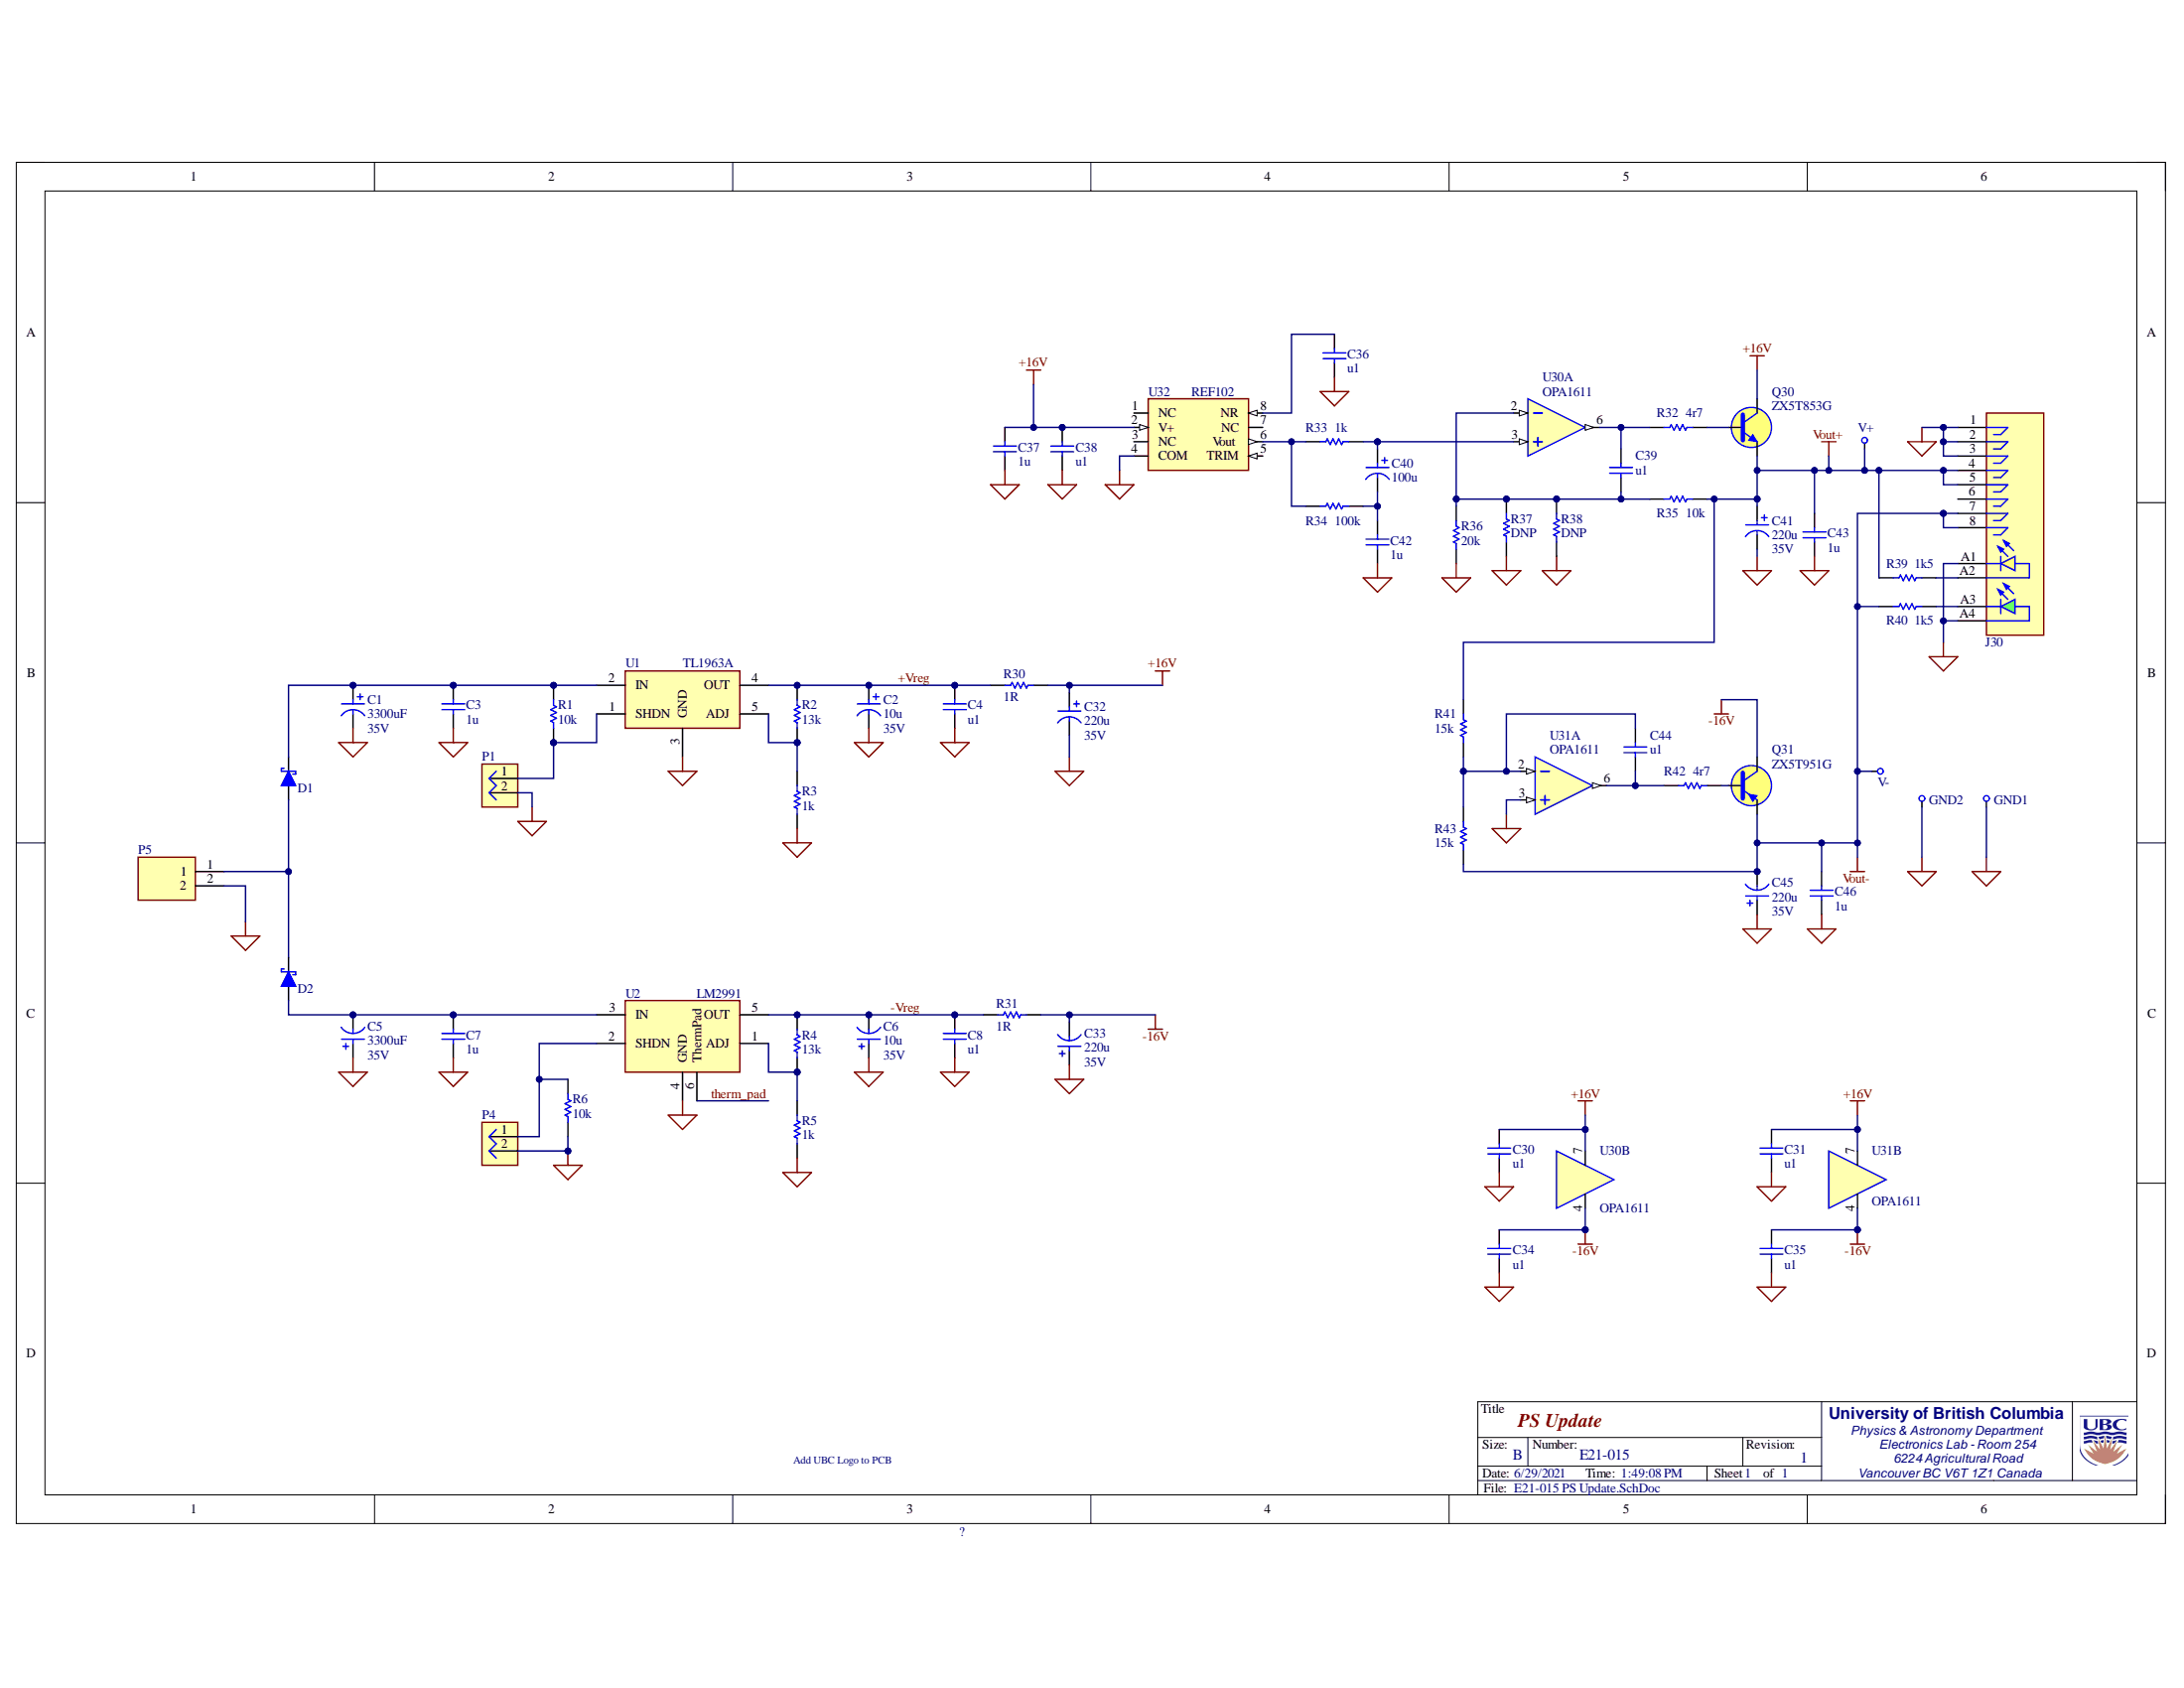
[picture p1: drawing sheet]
# Altium schematic sheet E21-015 PS Update.SchDoc: PS Update
size B; DrawnBy: R. Lam, D. Muhlert, V. Soutyrine; Engineer: P. Trochtchanovitch; Organization: University of British Columbia; Address1: Physics & Astronomy Department; Address2: Electronics Lab - Room 254; Address3: 6224 Agricultural Road; Address4: Vancouver BC V6T 1Z1 Canada; DocumentNumber: E21-015; Revision: 1; SheetNumber: 1; SheetTotal: 1

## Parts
?  (no value)
C1  value 3300uF  Voltage: 35V  [C-RAD7.5mm-18mm]  (hidden comment: Cap Elec 3300u 35V LESR)
C2  value 10u  Voltage: 35V  [CC7343]  (hidden comment: Cap Tant 10uF 35V D-Size)
C3  value 1u  [C2012-0805]  (hidden comment: Cap Misc)
C4  value u1  [C2012-0805]  (hidden comment: Cap Misc)
C5  value 3300uF  Voltage: 35V  [C-RAD7.5mm-18mm]  (hidden comment: Cap Elec 3300u 35V LESR)
C6  value 10u  Voltage: 35V  [CC7343]  (hidden comment: Cap Tant 10uF 35V D-Size)
C7  value 1u  [C2012-0805]  (hidden comment: Cap Misc)
C8  value u1  [C2012-0805]  (hidden comment: Cap Misc)
C30  value u1  [C2012-0805]  (hidden comment: Cap Misc)
C31  value u1  [C2012-0805]  (hidden comment: Cap Misc)
C32  value 220u  Voltage: 35V  [C-RAD400mil]  (hidden comment: Cap Elec 220u 35V)
C33  value 220u  Voltage: 35V  [C-RAD400mil]  (hidden comment: Cap Elec 220u 35V)
C34  value u1  [C2012-0805]  (hidden comment: Cap Misc)
C35  value u1  [C2012-0805]  (hidden comment: Cap Misc)
C36  value u1  [C2012-0805]  (hidden comment: Cap Misc)
C37  value 1u  [C2012-0805]  (hidden comment: Cap Misc)
C38  value u1  [C2012-0805]  (hidden comment: Cap Misc)
C39  value u1  [C2012-0805]  (hidden comment: Cap Misc)
C40  value 100u  [CC7343]  (hidden comment: Cap Tant 100uF 10V)
C41  value 220u  Voltage: 35V  [C-RAD400mil]  (hidden comment: Cap Elec 220u 35V)
C42  value 1u  [C2012-0805]  (hidden comment: Cap Misc)
C43  value 1u  [C2012-0805]  (hidden comment: Cap Misc)
C44  value u1  [C2012-0805]  (hidden comment: Cap Misc)
C45  value 220u  Voltage: 35V  [C-RAD400mil]  (hidden comment: Cap Elec 220u 35V)
C46  value 1u  [C2012-0805]  (hidden comment: Cap Misc)
D1  1N5819  [DO-214AA]  (value not drawn)
D2  1N5819  [DO-214AA]  (value not drawn)
GND1  Check Point  [PAD-110-52]  (value not drawn)
GND2  Check Point  [PAD-110-52]  (value not drawn)
J30  RJ45_RJE58_Amphenol  [RJ45_RJE51_LEDs]  (value not drawn)
Logo30  Use UBC Logo  [UBC Logo]  (value not drawn)  (no BOM)
P1  HEADER 1X2 L  [HDR1X2_LOCKING]  (value not drawn)
P4  HEADER 1X2 L  [HDR1X2_LOCKING]  (value not drawn)
P5  0039296028  [MOLEX_0039296028]  (value not drawn)
Q30  ZX5T853G  [SOT-223]
Q31  ZX5T951G  [SOT-223]
R1  value 10k  [R0805]  (hidden comment: Res-0805)
R2  value 13k  [R0805]  (hidden comment: Res-0805)
R3  value 1k  [R0805]  (hidden comment: Res-0805)
R4  value 13k  [R0805]  (hidden comment: Res-0805)
R5  value 1k  [R0805]  (hidden comment: Res-0805)
R6  value 10k  [R0805]  (hidden comment: Res-0805)
R30  value 1R  [R2010]  (hidden comment: Res-2010)
R31  value 1R  [R2010]  (hidden comment: Res-2010)
R32  value 4r7  [R0805]  (hidden comment: Res-0805)
R33  value 1k  [R0805]  (hidden comment: Res-0805)
R34  value 100k  [R0805]  (hidden comment: Res-0805)
R35  value 10k  [R0805]  (hidden comment: Res-0805)
R36  value 20k  [R0805]  (hidden comment: Res-0805)
R37  value DNP  [R0805]  (hidden comment: Res-0805)
R38  value DNP  [R0805]  (hidden comment: Res-0805)
R39  value 1k5  [R0805]  (hidden comment: Res-0805)
R40  value 1k5  [R0805]  (hidden comment: Res-0805)
R41  value 15k  [R0805]  (hidden comment: Res-0805)
R42  value 4r7  [R0805]  (hidden comment: Res-0805)
R43  value 15k  [R0805]  (hidden comment: Res-0805)
U1  TL1963A  [TO-263-5]
U2  LM2991  [TO-263-5]
U30  Part Number: OPA1611  [SO-G8]  (hidden comment: LME49990)  (parts A,B of 2)
U31  Part Number: OPA1611  [SO-G8]  (hidden comment: LME49990)  (parts A,B of 2)
U32  REF102  [SO-G8]
V+  Check Point  [PAD-110-52]  (value not drawn)
V-  Check Point  [PAD-110-52]  (value not drawn)

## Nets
+16V: C30.2 C31.2 C32.1 C37.2 C38.2 Q30.2(C) R30.2 U30.7(+Vs) U31.7(+Vs) U32.2(V+)
-16V: C33.2 C34.2 C35.2 Q31.2(C) R31.2 U30.4(-Vs) U31.4(-Vs)
GND: C1.2 C2.2 C3.1 C4.1 C5.1 C6.1 C7.1 C8.1 C30.1 C31.1 C32.2 C33.1 C34.1 C35.1 C36.1 C37.1 C38.1 C41.2 C42.1 C43.1 C45.1 C46.1 GND1.1 GND2.1 J30.1 J30.2 J30.3 J30.A1(K) J30.A4(A) P1.2 P4.2 P5.2 R3.1 R5.1 R6.2 R36.1 R37.1 R38.1 U1.3(GND) U1.6(GND) U2.4(GND) U31.3(IN+) U32.4(COM)
Vout+: C41.1 C43.2 J30.4 J30.5 Q30.3(E) R35.2 R39.2 R41.2 V+.1
Vout-: C45.2 C46.2 J30.7 J30.8 Q31.3(E) R40.2 R43.1 V-.1
+Vreg: C2.1 C4.2 R2.2 R30.1 U1.4(OUT)
-Vreg: C6.2 C8.2 R4.2 R31.1 U2.5(OUT)
therm_pad: U2.6(ThermPad)
NetC1_1: C1.1 C3.2 D1.2(K) R1.2 U1.2(IN)
NetC5_2: C5.2 C7.2 D2.1(A) U2.3(IN)
NetC36_2: C36.2 U32.8(NR)
NetC39_1: C39.1 R35.1 R36.2 R37.2 R38.2 U30.2(IN-)
NetC39_2: C39.2 R32.1 U30.6(OUT)
NetC40_1: C40.1 R33.2 U30.3(IN+)
NetC40_2: C40.2 C42.2 R34.2
NetC44_1: C44.1 R41.1 R43.2 U31.2(IN-)
NetC44_2: C44.2 R42.2 U31.6(OUT)
NetD1_1: D1.1(A) D2.2(K) P5.1
NetJ30_A2: J30.A2(A) R39.1
NetJ30_A3: J30.A3(K) R40.1
NetP1_1: P1.1 R1.1 U1.1(~{SHDN})
NetP4_1: P4.1 R6.1 U2.2(~{SHDN})
NetQ30_1: Q30.1(B) R32.2
NetQ31_1: Q31.1(B) R42.1
NetR2_1: R2.1 R3.2 U1.5(ADJ)
NetR4_1: R4.1 R5.2 U2.1(ADJ)
NetR33_1: R33.1 R34.1 U32.6(Vout)

Not connected (* = marked no-connect by the designer): J30 6; U32 1(NC)* 3(NC) 5(TRIM)* 7(NC)
